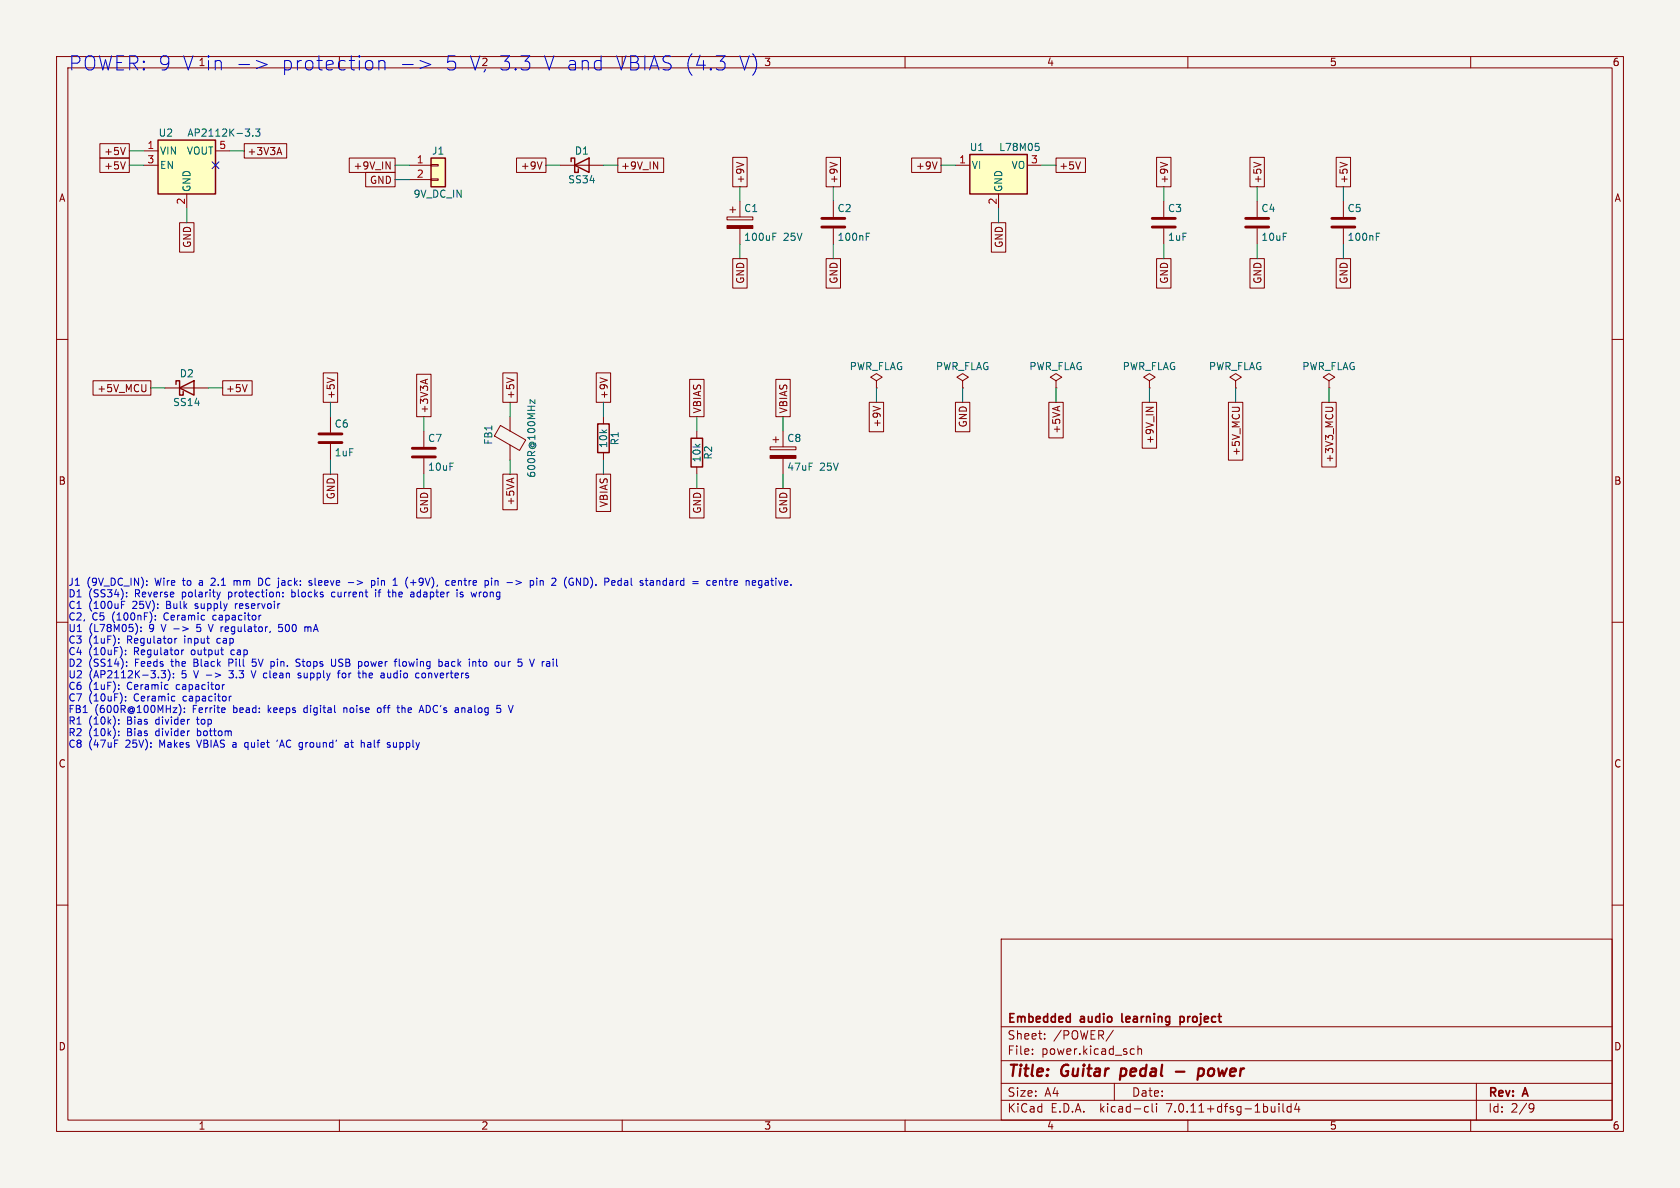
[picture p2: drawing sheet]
(kicad_sch
 (version 20230121)
 (generator eeschema)
 (paper "A4")
 (title_block
  (title "Guitar pedal - power")
  (company "Embedded audio learning project")
  (rev "A"))
 (lib_symbols
  (symbol "Connector_Generic:Conn_01x02"
   (pin_names
    (offset 1.016) hide) (in_bom yes) (on_board yes)
   (property "Reference" "J" (at 0 2.54 0) (effects (font (size 1.27 1.27))))
   (property "Value" "Conn_01x02" (at 0 -5.08 0) (effects (font (size 1.27 1.27))))
   (property "Footprint" "" (at 0 0 0) (effects (font (size 1.27 1.27)) hide))
   (property "Datasheet" "~" (at 0 0 0) (effects (font (size 1.27 1.27)) hide))
   (symbol "Conn_01x02_1_1"
    (rectangle (start -1.27 -2.413) (end 0 -2.667) (stroke (width 0.1524) (type default)) (fill (type none)))
    (rectangle (start -1.27 0.127) (end 0 -0.127) (stroke (width 0.1524) (type default)) (fill (type none)))
    (rectangle (start -1.27 1.27) (end 1.27 -3.81) (stroke (width 0.254) (type default)) (fill (type background)))
    (pin passive line (at -5.08 0 0) (length 3.81) (name "Pin_1" (effects (font (size 1.27 1.27)))) (number "1" (effects (font (size 1.27 1.27)))))
    (pin passive line (at -5.08 -2.54 0) (length 3.81) (name "Pin_2" (effects (font (size 1.27 1.27)))) (number "2" (effects (font (size 1.27 1.27)))))))
  (symbol "Device:D_Schottky"
   (pin_numbers hide)
   (pin_names
    (offset 1.016) hide) (in_bom yes) (on_board yes)
   (property "Reference" "D" (at 0 2.54 0) (effects (font (size 1.27 1.27))))
   (property "Value" "D_Schottky" (at 0 -2.54 0) (effects (font (size 1.27 1.27))))
   (property "Footprint" "" (at 0 0 0) (effects (font (size 1.27 1.27)) hide))
   (property "Datasheet" "~" (at 0 0 0) (effects (font (size 1.27 1.27)) hide))
   (symbol "D_Schottky_0_1"
    (polyline (pts (xy 1.27 0) (xy -1.27 0)) (stroke (width 0) (type default)) (fill (type none)))
    (polyline (pts (xy 1.27 1.27) (xy 1.27 -1.27) (xy -1.27 0) (xy 1.27 1.27)) (stroke (width 0.254) (type default)) (fill (type none)))
    (polyline (pts (xy -1.905 0.635) (xy -1.905 1.27) (xy -1.27 1.27) (xy -1.27 -1.27) (xy -0.635 -1.27) (xy -0.635 -0.635)) (stroke (width 0.254) (type default)) (fill (type none))))
   (symbol "D_Schottky_1_1"
    (pin passive line (at -3.81 0 0) (length 2.54) (name "K" (effects (font (size 1.27 1.27)))) (number "1" (effects (font (size 1.27 1.27)))))
    (pin passive line (at 3.81 0 180) (length 2.54) (name "A" (effects (font (size 1.27 1.27)))) (number "2" (effects (font (size 1.27 1.27)))))))
  (symbol "Device:C_Polarized"
   (pin_numbers hide)
   (pin_names
    (offset 0.254)) (in_bom yes) (on_board yes)
   (property "Reference" "C" (at 0.635 2.54 0) (effects (font (size 1.27 1.27)) (justify left)))
   (property "Value" "C_Polarized" (at 0.635 -2.54 0) (effects (font (size 1.27 1.27)) (justify left)))
   (property "Footprint" "" (at 0.9652 -3.81 0) (effects (font (size 1.27 1.27)) hide))
   (property "Datasheet" "~" (at 0 0 0) (effects (font (size 1.27 1.27)) hide))
   (symbol "C_Polarized_0_1"
    (rectangle (start -2.286 0.508) (end 2.286 1.016) (stroke (width 0) (type default)) (fill (type none)))
    (polyline (pts (xy -1.778 2.286) (xy -0.762 2.286)) (stroke (width 0) (type default)) (fill (type none)))
    (polyline (pts (xy -1.27 2.794) (xy -1.27 1.778)) (stroke (width 0) (type default)) (fill (type none)))
    (rectangle (start 2.286 -0.508) (end -2.286 -1.016) (stroke (width 0) (type default)) (fill (type outline))))
   (symbol "C_Polarized_1_1"
    (pin passive line (at 0 3.81 270) (length 2.794) (name "~" (effects (font (size 1.27 1.27)))) (number "1" (effects (font (size 1.27 1.27)))))
    (pin passive line (at 0 -3.81 90) (length 2.794) (name "~" (effects (font (size 1.27 1.27)))) (number "2" (effects (font (size 1.27 1.27)))))))
  (symbol "Device:C"
   (pin_numbers hide)
   (pin_names
    (offset 0.254)) (in_bom yes) (on_board yes)
   (property "Reference" "C" (at 0.635 2.54 0) (effects (font (size 1.27 1.27)) (justify left)))
   (property "Value" "C" (at 0.635 -2.54 0) (effects (font (size 1.27 1.27)) (justify left)))
   (property "Footprint" "" (at 0.9652 -3.81 0) (effects (font (size 1.27 1.27)) hide))
   (property "Datasheet" "~" (at 0 0 0) (effects (font (size 1.27 1.27)) hide))
   (symbol "C_0_1"
    (polyline (pts (xy -2.032 -0.762) (xy 2.032 -0.762)) (stroke (width 0.508) (type default)) (fill (type none)))
    (polyline (pts (xy -2.032 0.762) (xy 2.032 0.762)) (stroke (width 0.508) (type default)) (fill (type none))))
   (symbol "C_1_1"
    (pin passive line (at 0 3.81 270) (length 2.794) (name "~" (effects (font (size 1.27 1.27)))) (number "1" (effects (font (size 1.27 1.27)))))
    (pin passive line (at 0 -3.81 90) (length 2.794) (name "~" (effects (font (size 1.27 1.27)))) (number "2" (effects (font (size 1.27 1.27)))))))
  (symbol "Regulator_Linear:LM78M05_TO252"
   (pin_names
    (offset 0.254)) (in_bom yes) (on_board yes)
   (property "Reference" "U" (at -3.81 3.175 0) (effects (font (size 1.27 1.27))))
   (property "Value" "LM78M05_TO252" (at 0 3.175 0) (effects (font (size 1.27 1.27)) (justify left)))
   (property "Footprint" "Package_TO_SOT_SMD:TO-252-2" (at 0 5.715 0) (effects (font (size 1.27 1.27) italic) hide))
   (property "Datasheet" "https://www.onsemi.com/pub/Collateral/MC78M00-D.PDF" (at 0 -1.27 0) (effects (font (size 1.27 1.27)) hide))
   (symbol "LM78M05_TO252_0_1"
    (rectangle (start -5.08 1.905) (end 5.08 -5.08) (stroke (width 0.254) (type default)) (fill (type background))))
   (symbol "LM78M05_TO252_1_1"
    (pin power_in line (at -7.62 0 0) (length 2.54) (name "VI" (effects (font (size 1.27 1.27)))) (number "1" (effects (font (size 1.27 1.27)))))
    (pin power_in line (at 0 -7.62 90) (length 2.54) (name "GND" (effects (font (size 1.27 1.27)))) (number "2" (effects (font (size 1.27 1.27)))))
    (pin power_out line (at 7.62 0 180) (length 2.54) (name "VO" (effects (font (size 1.27 1.27)))) (number "3" (effects (font (size 1.27 1.27)))))))
  (symbol "Regulator_Linear:AP2112K-3.3"
   (pin_names
    (offset 0.254)) (in_bom yes) (on_board yes)
   (property "Reference" "U" (at -5.08 5.715 0) (effects (font (size 1.27 1.27)) (justify left)))
   (property "Value" "AP2112K-3.3" (at 0 5.715 0) (effects (font (size 1.27 1.27)) (justify left)))
   (property "Footprint" "Package_TO_SOT_SMD:SOT-23-5" (at 0 8.255 0) (effects (font (size 1.27 1.27)) hide))
   (property "Datasheet" "https://www.diodes.com/assets/Datasheets/AP2112.pdf" (at 0 2.54 0) (effects (font (size 1.27 1.27)) hide))
   (symbol "AP2112K-3.3_0_1"
    (rectangle (start -5.08 4.445) (end 5.08 -5.08) (stroke (width 0.254) (type default)) (fill (type background))))
   (symbol "AP2112K-3.3_1_1"
    (pin power_in line (at -7.62 2.54 0) (length 2.54) (name "VIN" (effects (font (size 1.27 1.27)))) (number "1" (effects (font (size 1.27 1.27)))))
    (pin power_in line (at 0 -7.62 90) (length 2.54) (name "GND" (effects (font (size 1.27 1.27)))) (number "2" (effects (font (size 1.27 1.27)))))
    (pin input line (at -7.62 0 0) (length 2.54) (name "EN" (effects (font (size 1.27 1.27)))) (number "3" (effects (font (size 1.27 1.27)))))
    (pin no_connect line (at 5.08 0 180) (length 2.54) hide (name "NC" (effects (font (size 1.27 1.27)))) (number "4" (effects (font (size 1.27 1.27)))))
    (pin power_out line (at 7.62 2.54 180) (length 2.54) (name "VOUT" (effects (font (size 1.27 1.27)))) (number "5" (effects (font (size 1.27 1.27)))))))
  (symbol "Device:FerriteBead"
   (pin_numbers hide)
   (pin_names
    (offset 0)) (in_bom yes) (on_board yes)
   (property "Reference" "FB" (at -3.81 0.635 90) (effects (font (size 1.27 1.27))))
   (property "Value" "FerriteBead" (at 3.81 0 90) (effects (font (size 1.27 1.27))))
   (property "Footprint" "" (at -1.778 0 90) (effects (font (size 1.27 1.27)) hide))
   (property "Datasheet" "~" (at 0 0 0) (effects (font (size 1.27 1.27)) hide))
   (symbol "FerriteBead_0_1"
    (polyline (pts (xy 0 -1.27) (xy 0 -1.2192)) (stroke (width 0) (type default)) (fill (type none)))
    (polyline (pts (xy 0 1.27) (xy 0 1.2954)) (stroke (width 0) (type default)) (fill (type none)))
    (polyline (pts (xy -2.7686 0.4064) (xy -1.7018 2.2606) (xy 2.7686 -0.3048) (xy 1.6764 -2.159) (xy -2.7686 0.4064)) (stroke (width 0) (type default)) (fill (type none))))
   (symbol "FerriteBead_1_1"
    (pin passive line (at 0 3.81 270) (length 2.54) (name "~" (effects (font (size 1.27 1.27)))) (number "1" (effects (font (size 1.27 1.27)))))
    (pin passive line (at 0 -3.81 90) (length 2.54) (name "~" (effects (font (size 1.27 1.27)))) (number "2" (effects (font (size 1.27 1.27)))))))
  (symbol "Device:R"
   (pin_numbers hide)
   (pin_names
    (offset 0)) (in_bom yes) (on_board yes)
   (property "Reference" "R" (at 2.032 0 90) (effects (font (size 1.27 1.27))))
   (property "Value" "R" (at 0 0 90) (effects (font (size 1.27 1.27))))
   (property "Footprint" "" (at -1.778 0 90) (effects (font (size 1.27 1.27)) hide))
   (property "Datasheet" "~" (at 0 0 0) (effects (font (size 1.27 1.27)) hide))
   (symbol "R_0_1"
    (rectangle (start -1.016 -2.54) (end 1.016 2.54) (stroke (width 0.254) (type default)) (fill (type none))))
   (symbol "R_1_1"
    (pin passive line (at 0 3.81 270) (length 1.27) (name "~" (effects (font (size 1.27 1.27)))) (number "1" (effects (font (size 1.27 1.27)))))
    (pin passive line (at 0 -3.81 90) (length 1.27) (name "~" (effects (font (size 1.27 1.27)))) (number "2" (effects (font (size 1.27 1.27)))))))
  (symbol "power:PWR_FLAG"
   (power)
   (pin_numbers hide)
   (pin_names
    (offset 0) hide) (in_bom yes) (on_board yes)
   (property "Reference" "#FLG" (at 0 1.905 0) (effects (font (size 1.27 1.27)) hide))
   (property "Value" "PWR_FLAG" (at 0 3.81 0) (effects (font (size 1.27 1.27))))
   (property "Footprint" "" (at 0 0 0) (effects (font (size 1.27 1.27)) hide))
   (property "Datasheet" "~" (at 0 0 0) (effects (font (size 1.27 1.27)) hide))
   (symbol "PWR_FLAG_0_0"
    (pin power_out line (at 0 0 90) (length 0) (name "pwr" (effects (font (size 1.27 1.27)))) (number "1" (effects (font (size 1.27 1.27))))))
   (symbol "PWR_FLAG_0_1"
    (polyline (pts (xy 0 0) (xy 0 1.27) (xy -1.016 1.905) (xy 0 2.54) (xy 1.016 1.905) (xy 0 1.27)) (stroke (width 0) (type default)) (fill (type none))))))
 (text "POWER: 9 V in -> protection -> 5 V, 3.3 V and VBIAS (4.3 V)" (at 12 10 0) (effects (font (size 2.5 2.5)) (justify left top)))
 (symbol
  (lib_id "Regulator_Linear:AP2112K-3.3") (at 33.02 29.21 0) (unit 1) (in_bom yes) (on_board yes) (dnp no)
  (property "Reference" "U2" (at 27.94 23.495 0) (effects (font (size 1.27 1.27)) (justify left)))
  (property "Value" "AP2112K-3.3" (at 33.02 23.495 0) (effects (font (size 1.27 1.27)) (justify left)))
  (property "Footprint" "Package_TO_SOT_SMD:SOT-23-5" (at 33.02 29.21 0) (effects (font (size 1.27 1.27)) hide))
  (property "Datasheet" "https://www.diodes.com/assets/Datasheets/AP2112.pdf" (at 33.02 29.21 0) (effects (font (size 1.27 1.27)) hide))
  (property "MPN" "AP2112K-3.3TRG1" (at 33.02 29.21 0) (effects (font (size 1.27 1.27)) hide))
  (property "Description" "5 V -> 3.3 V clean supply for the audio converters" (at 33.02 29.21 0) (effects (font (size 1.27 1.27)) hide))
  (property "Assembly" "FACTORY" (at 33.02 29.21 0) (effects (font (size 1.27 1.27)) hide)) (pin "1") (pin "2") (pin "3") (pin "4") (pin "5"))
 (wire (pts (xy 25.4 26.67) (xy 22.86 26.67)) (stroke (width 0) (type default)))
 (global_label "+5V"
  (shape passive) (at 22.86 26.67 180) (fields_autoplaced) (effects (font (size 1.27 1.27)) (justify right))
  (property "Intersheetrefs" "${INTERSHEET_REFS}" (at 22.86 26.67 0) (effects (font (size 1 1)) hide)))
 (wire (pts (xy 33.02 36.83) (xy 33.02 39.37)) (stroke (width 0) (type default)))
 (global_label "GND"
  (shape passive) (at 33.02 39.37 270) (fields_autoplaced) (effects (font (size 1.27 1.27)) (justify right))
  (property "Intersheetrefs" "${INTERSHEET_REFS}" (at 33.02 39.37 0) (effects (font (size 1 1)) hide)))
 (wire (pts (xy 25.4 29.21) (xy 22.86 29.21)) (stroke (width 0) (type default)))
 (global_label "+5V"
  (shape passive) (at 22.86 29.21 180) (fields_autoplaced) (effects (font (size 1.27 1.27)) (justify right))
  (property "Intersheetrefs" "${INTERSHEET_REFS}" (at 22.86 29.21 0) (effects (font (size 1 1)) hide)))
 (no_connect (at 38.1 29.21))
 (wire (pts (xy 40.64 26.67) (xy 43.18 26.67)) (stroke (width 0) (type default)))
 (global_label "+3V3A"
  (shape passive) (at 43.18 26.67 0) (fields_autoplaced) (effects (font (size 1.27 1.27)) (justify left))
  (property "Intersheetrefs" "${INTERSHEET_REFS}" (at 43.18 26.67 0) (effects (font (size 1 1)) hide)))
 (symbol
  (lib_id "Connector_Generic:Conn_01x02") (at 77.47 29.21 0) (unit 1) (in_bom yes) (on_board yes) (dnp no)
  (property "Reference" "J1" (at 77.47 26.67 0) (effects (font (size 1.27 1.27))))
  (property "Value" "9V_DC_IN" (at 77.47 34.29 0) (effects (font (size 1.27 1.27))))
  (property "Footprint" "Connector_PinHeader_2.54mm:PinHeader_1x02_P2.54mm_Vertical" (at 77.47 29.21 0) (effects (font (size 1.27 1.27)) hide))
  (property "Datasheet" "~" (at 77.47 29.21 0) (effects (font (size 1.27 1.27)) hide))
  (property "MPN" "2.54mm header 1x2" (at 77.47 29.21 0) (effects (font (size 1.27 1.27)) hide))
  (property "Description" "Wire to a 2.1 mm DC jack: sleeve -> pin 1 (+9V), centre pin -> pin 2 (GND). Pedal standard = centre negative." (at 77.47 29.21 0) (effects (font (size 1.27 1.27)) hide))
  (property "Assembly" "HAND" (at 77.47 29.21 0) (effects (font (size 1.27 1.27)) hide)) (pin "1") (pin "2"))
 (wire (pts (xy 72.39 29.21) (xy 69.85 29.21)) (stroke (width 0) (type default)))
 (global_label "+9V_IN"
  (shape passive) (at 69.85 29.21 180) (fields_autoplaced) (effects (font (size 1.27 1.27)) (justify right))
  (property "Intersheetrefs" "${INTERSHEET_REFS}" (at 69.85 29.21 0) (effects (font (size 1 1)) hide)))
 (wire (pts (xy 72.39 31.75) (xy 69.85 31.75)) (stroke (width 0) (type default)))
 (global_label "GND"
  (shape passive) (at 69.85 31.75 180) (fields_autoplaced) (effects (font (size 1.27 1.27)) (justify right))
  (property "Intersheetrefs" "${INTERSHEET_REFS}" (at 69.85 31.75 0) (effects (font (size 1 1)) hide)))
 (symbol
  (lib_id "Device:D_Schottky") (at 102.87 29.21 0) (unit 1) (in_bom yes) (on_board yes) (dnp no)
  (property "Reference" "D1" (at 102.87 26.67 0) (effects (font (size 1.27 1.27))))
  (property "Value" "SS34" (at 102.87 31.75 0) (effects (font (size 1.27 1.27))))
  (property "Footprint" "Diode_SMD:D_SMA" (at 102.87 29.21 0) (effects (font (size 1.27 1.27)) hide))
  (property "Datasheet" "~" (at 102.87 29.21 0) (effects (font (size 1.27 1.27)) hide))
  (property "MPN" "SS34" (at 102.87 29.21 0) (effects (font (size 1.27 1.27)) hide))
  (property "Description" "Reverse polarity protection: blocks current if the adapter is wrong" (at 102.87 29.21 0) (effects (font (size 1.27 1.27)) hide))
  (property "Assembly" "FACTORY" (at 102.87 29.21 0) (effects (font (size 1.27 1.27)) hide)) (pin "1") (pin "2"))
 (wire (pts (xy 99.06 29.21) (xy 96.52 29.21)) (stroke (width 0) (type default)))
 (global_label "+9V"
  (shape passive) (at 96.52 29.21 180) (fields_autoplaced) (effects (font (size 1.27 1.27)) (justify right))
  (property "Intersheetrefs" "${INTERSHEET_REFS}" (at 96.52 29.21 0) (effects (font (size 1 1)) hide)))
 (wire (pts (xy 106.68 29.21) (xy 109.22 29.21)) (stroke (width 0) (type default)))
 (global_label "+9V_IN"
  (shape passive) (at 109.22 29.21 0) (fields_autoplaced) (effects (font (size 1.27 1.27)) (justify left))
  (property "Intersheetrefs" "${INTERSHEET_REFS}" (at 109.22 29.21 0) (effects (font (size 1 1)) hide)))
 (symbol
  (lib_id "Device:C_Polarized") (at 130.81 39.37 0) (unit 1) (in_bom yes) (on_board yes) (dnp no)
  (property "Reference" "C1" (at 131.445 36.83 0) (effects (font (size 1.27 1.27)) (justify left)))
  (property "Value" "100uF 25V" (at 131.445 41.91 0) (effects (font (size 1.27 1.27)) (justify left)))
  (property "Footprint" "Capacitor_SMD:CP_Elec_6.3x7.7" (at 130.81 39.37 0) (effects (font (size 1.27 1.27)) hide))
  (property "Datasheet" "~" (at 130.81 39.37 0) (effects (font (size 1.27 1.27)) hide))
  (property "MPN" "100uF 25V SMD electrolytic 6.3x7.7" (at 130.81 39.37 0) (effects (font (size 1.27 1.27)) hide))
  (property "Description" "Bulk supply reservoir" (at 130.81 39.37 0) (effects (font (size 1.27 1.27)) hide))
  (property "Assembly" "FACTORY" (at 130.81 39.37 0) (effects (font (size 1.27 1.27)) hide)) (pin "1") (pin "2"))
 (wire (pts (xy 130.81 35.56) (xy 130.81 33.02)) (stroke (width 0) (type default)))
 (global_label "+9V"
  (shape passive) (at 130.81 33.02 90) (fields_autoplaced) (effects (font (size 1.27 1.27)) (justify left))
  (property "Intersheetrefs" "${INTERSHEET_REFS}" (at 130.81 33.02 0) (effects (font (size 1 1)) hide)))
 (wire (pts (xy 130.81 43.18) (xy 130.81 45.72)) (stroke (width 0) (type default)))
 (global_label "GND"
  (shape passive) (at 130.81 45.72 270) (fields_autoplaced) (effects (font (size 1.27 1.27)) (justify right))
  (property "Intersheetrefs" "${INTERSHEET_REFS}" (at 130.81 45.72 0) (effects (font (size 1 1)) hide)))
 (symbol
  (lib_id "Device:C") (at 147.32 39.37 0) (unit 1) (in_bom yes) (on_board yes) (dnp no)
  (property "Reference" "C2" (at 147.955 36.83 0) (effects (font (size 1.27 1.27)) (justify left)))
  (property "Value" "100nF" (at 147.955 41.91 0) (effects (font (size 1.27 1.27)) (justify left)))
  (property "Footprint" "Capacitor_SMD:C_0805_2012Metric" (at 147.32 39.37 0) (effects (font (size 1.27 1.27)) hide))
  (property "Datasheet" "~" (at 147.32 39.37 0) (effects (font (size 1.27 1.27)) hide))
  (property "MPN" "0805 100nF X7R" (at 147.32 39.37 0) (effects (font (size 1.27 1.27)) hide))
  (property "Description" "Ceramic capacitor" (at 147.32 39.37 0) (effects (font (size 1.27 1.27)) hide))
  (property "Assembly" "FACTORY" (at 147.32 39.37 0) (effects (font (size 1.27 1.27)) hide)) (pin "1") (pin "2"))
 (wire (pts (xy 147.32 35.56) (xy 147.32 33.02)) (stroke (width 0) (type default)))
 (global_label "+9V"
  (shape passive) (at 147.32 33.02 90) (fields_autoplaced) (effects (font (size 1.27 1.27)) (justify left))
  (property "Intersheetrefs" "${INTERSHEET_REFS}" (at 147.32 33.02 0) (effects (font (size 1 1)) hide)))
 (wire (pts (xy 147.32 43.18) (xy 147.32 45.72)) (stroke (width 0) (type default)))
 (global_label "GND"
  (shape passive) (at 147.32 45.72 270) (fields_autoplaced) (effects (font (size 1.27 1.27)) (justify right))
  (property "Intersheetrefs" "${INTERSHEET_REFS}" (at 147.32 45.72 0) (effects (font (size 1 1)) hide)))
 (symbol
  (lib_id "Regulator_Linear:LM78M05_TO252") (at 176.53 29.21 0) (unit 1) (in_bom yes) (on_board yes) (dnp no)
  (property "Reference" "U1" (at 172.72 26.035 0) (effects (font (size 1.27 1.27))))
  (property "Value" "L78M05" (at 176.53 26.035 0) (effects (font (size 1.27 1.27)) (justify left)))
  (property "Footprint" "Package_TO_SOT_SMD:TO-252-2" (at 176.53 29.21 0) (effects (font (size 1.27 1.27)) hide))
  (property "Datasheet" "https://www.onsemi.com/pub/Collateral/MC78M00-D.PDF" (at 176.53 29.21 0) (effects (font (size 1.27 1.27)) hide))
  (property "MPN" "L78M05CDT-TR" (at 176.53 29.21 0) (effects (font (size 1.27 1.27)) hide))
  (property "Description" "9 V -> 5 V regulator, 500 mA" (at 176.53 29.21 0) (effects (font (size 1.27 1.27)) hide))
  (property "Assembly" "FACTORY" (at 176.53 29.21 0) (effects (font (size 1.27 1.27)) hide)) (pin "1") (pin "2") (pin "3"))
 (wire (pts (xy 168.91 29.21) (xy 166.37 29.21)) (stroke (width 0) (type default)))
 (global_label "+9V"
  (shape passive) (at 166.37 29.21 180) (fields_autoplaced) (effects (font (size 1.27 1.27)) (justify right))
  (property "Intersheetrefs" "${INTERSHEET_REFS}" (at 166.37 29.21 0) (effects (font (size 1 1)) hide)))
 (wire (pts (xy 176.53 36.83) (xy 176.53 39.37)) (stroke (width 0) (type default)))
 (global_label "GND"
  (shape passive) (at 176.53 39.37 270) (fields_autoplaced) (effects (font (size 1.27 1.27)) (justify right))
  (property "Intersheetrefs" "${INTERSHEET_REFS}" (at 176.53 39.37 0) (effects (font (size 1 1)) hide)))
 (wire (pts (xy 184.15 29.21) (xy 186.69 29.21)) (stroke (width 0) (type default)))
 (global_label "+5V"
  (shape passive) (at 186.69 29.21 0) (fields_autoplaced) (effects (font (size 1.27 1.27)) (justify left))
  (property "Intersheetrefs" "${INTERSHEET_REFS}" (at 186.69 29.21 0) (effects (font (size 1 1)) hide)))
 (symbol
  (lib_id "Device:C") (at 205.74 39.37 0) (unit 1) (in_bom yes) (on_board yes) (dnp no)
  (property "Reference" "C3" (at 206.375 36.83 0) (effects (font (size 1.27 1.27)) (justify left)))
  (property "Value" "1uF" (at 206.375 41.91 0) (effects (font (size 1.27 1.27)) (justify left)))
  (property "Footprint" "Capacitor_SMD:C_0805_2012Metric" (at 205.74 39.37 0) (effects (font (size 1.27 1.27)) hide))
  (property "Datasheet" "~" (at 205.74 39.37 0) (effects (font (size 1.27 1.27)) hide))
  (property "MPN" "0805 1uF X7R" (at 205.74 39.37 0) (effects (font (size 1.27 1.27)) hide))
  (property "Description" "Regulator input cap" (at 205.74 39.37 0) (effects (font (size 1.27 1.27)) hide))
  (property "Assembly" "FACTORY" (at 205.74 39.37 0) (effects (font (size 1.27 1.27)) hide)) (pin "1") (pin "2"))
 (wire (pts (xy 205.74 35.56) (xy 205.74 33.02)) (stroke (width 0) (type default)))
 (global_label "+9V"
  (shape passive) (at 205.74 33.02 90) (fields_autoplaced) (effects (font (size 1.27 1.27)) (justify left))
  (property "Intersheetrefs" "${INTERSHEET_REFS}" (at 205.74 33.02 0) (effects (font (size 1 1)) hide)))
 (wire (pts (xy 205.74 43.18) (xy 205.74 45.72)) (stroke (width 0) (type default)))
 (global_label "GND"
  (shape passive) (at 205.74 45.72 270) (fields_autoplaced) (effects (font (size 1.27 1.27)) (justify right))
  (property "Intersheetrefs" "${INTERSHEET_REFS}" (at 205.74 45.72 0) (effects (font (size 1 1)) hide)))
 (symbol
  (lib_id "Device:C") (at 222.25 39.37 0) (unit 1) (in_bom yes) (on_board yes) (dnp no)
  (property "Reference" "C4" (at 222.885 36.83 0) (effects (font (size 1.27 1.27)) (justify left)))
  (property "Value" "10uF" (at 222.885 41.91 0) (effects (font (size 1.27 1.27)) (justify left)))
  (property "Footprint" "Capacitor_SMD:C_0805_2012Metric" (at 222.25 39.37 0) (effects (font (size 1.27 1.27)) hide))
  (property "Datasheet" "~" (at 222.25 39.37 0) (effects (font (size 1.27 1.27)) hide))
  (property "MPN" "0805 10uF X7R" (at 222.25 39.37 0) (effects (font (size 1.27 1.27)) hide))
  (property "Description" "Regulator output cap" (at 222.25 39.37 0) (effects (font (size 1.27 1.27)) hide))
  (property "Assembly" "FACTORY" (at 222.25 39.37 0) (effects (font (size 1.27 1.27)) hide)) (pin "1") (pin "2"))
 (wire (pts (xy 222.25 35.56) (xy 222.25 33.02)) (stroke (width 0) (type default)))
 (global_label "+5V"
  (shape passive) (at 222.25 33.02 90) (fields_autoplaced) (effects (font (size 1.27 1.27)) (justify left))
  (property "Intersheetrefs" "${INTERSHEET_REFS}" (at 222.25 33.02 0) (effects (font (size 1 1)) hide)))
 (wire (pts (xy 222.25 43.18) (xy 222.25 45.72)) (stroke (width 0) (type default)))
 (global_label "GND"
  (shape passive) (at 222.25 45.72 270) (fields_autoplaced) (effects (font (size 1.27 1.27)) (justify right))
  (property "Intersheetrefs" "${INTERSHEET_REFS}" (at 222.25 45.72 0) (effects (font (size 1 1)) hide)))
 (symbol
  (lib_id "Device:C") (at 237.49 39.37 0) (unit 1) (in_bom yes) (on_board yes) (dnp no)
  (property "Reference" "C5" (at 238.125 36.83 0) (effects (font (size 1.27 1.27)) (justify left)))
  (property "Value" "100nF" (at 238.125 41.91 0) (effects (font (size 1.27 1.27)) (justify left)))
  (property "Footprint" "Capacitor_SMD:C_0805_2012Metric" (at 237.49 39.37 0) (effects (font (size 1.27 1.27)) hide))
  (property "Datasheet" "~" (at 237.49 39.37 0) (effects (font (size 1.27 1.27)) hide))
  (property "MPN" "0805 100nF X7R" (at 237.49 39.37 0) (effects (font (size 1.27 1.27)) hide))
  (property "Description" "Ceramic capacitor" (at 237.49 39.37 0) (effects (font (size 1.27 1.27)) hide))
  (property "Assembly" "FACTORY" (at 237.49 39.37 0) (effects (font (size 1.27 1.27)) hide)) (pin "1") (pin "2"))
 (wire (pts (xy 237.49 35.56) (xy 237.49 33.02)) (stroke (width 0) (type default)))
 (global_label "+5V"
  (shape passive) (at 237.49 33.02 90) (fields_autoplaced) (effects (font (size 1.27 1.27)) (justify left))
  (property "Intersheetrefs" "${INTERSHEET_REFS}" (at 237.49 33.02 0) (effects (font (size 1 1)) hide)))
 (wire (pts (xy 237.49 43.18) (xy 237.49 45.72)) (stroke (width 0) (type default)))
 (global_label "GND"
  (shape passive) (at 237.49 45.72 270) (fields_autoplaced) (effects (font (size 1.27 1.27)) (justify right))
  (property "Intersheetrefs" "${INTERSHEET_REFS}" (at 237.49 45.72 0) (effects (font (size 1 1)) hide)))
 (symbol
  (lib_id "Device:D_Schottky") (at 33.02 68.58 0) (unit 1) (in_bom yes) (on_board yes) (dnp no)
  (property "Reference" "D2" (at 33.02 66.04 0) (effects (font (size 1.27 1.27))))
  (property "Value" "SS14" (at 33.02 71.12 0) (effects (font (size 1.27 1.27))))
  (property "Footprint" "Diode_SMD:D_SMA" (at 33.02 68.58 0) (effects (font (size 1.27 1.27)) hide))
  (property "Datasheet" "~" (at 33.02 68.58 0) (effects (font (size 1.27 1.27)) hide))
  (property "MPN" "SS14" (at 33.02 68.58 0) (effects (font (size 1.27 1.27)) hide))
  (property "Description" "Feeds the Black Pill 5V pin. Stops USB power flowing back into our 5 V rail" (at 33.02 68.58 0) (effects (font (size 1.27 1.27)) hide))
  (property "Assembly" "FACTORY" (at 33.02 68.58 0) (effects (font (size 1.27 1.27)) hide)) (pin "1") (pin "2"))
 (wire (pts (xy 29.21 68.58) (xy 26.67 68.58)) (stroke (width 0) (type default)))
 (global_label "+5V_MCU"
  (shape passive) (at 26.67 68.58 180) (fields_autoplaced) (effects (font (size 1.27 1.27)) (justify right))
  (property "Intersheetrefs" "${INTERSHEET_REFS}" (at 26.67 68.58 0) (effects (font (size 1 1)) hide)))
 (wire (pts (xy 36.83 68.58) (xy 39.37 68.58)) (stroke (width 0) (type default)))
 (global_label "+5V"
  (shape passive) (at 39.37 68.58 0) (fields_autoplaced) (effects (font (size 1.27 1.27)) (justify left))
  (property "Intersheetrefs" "${INTERSHEET_REFS}" (at 39.37 68.58 0) (effects (font (size 1 1)) hide)))
 (symbol
  (lib_id "Device:C") (at 58.42 77.47 0) (unit 1) (in_bom yes) (on_board yes) (dnp no)
  (property "Reference" "C6" (at 59.055 74.93 0) (effects (font (size 1.27 1.27)) (justify left)))
  (property "Value" "1uF" (at 59.055 80.01 0) (effects (font (size 1.27 1.27)) (justify left)))
  (property "Footprint" "Capacitor_SMD:C_0805_2012Metric" (at 58.42 77.47 0) (effects (font (size 1.27 1.27)) hide))
  (property "Datasheet" "~" (at 58.42 77.47 0) (effects (font (size 1.27 1.27)) hide))
  (property "MPN" "0805 1uF X7R" (at 58.42 77.47 0) (effects (font (size 1.27 1.27)) hide))
  (property "Description" "Ceramic capacitor" (at 58.42 77.47 0) (effects (font (size 1.27 1.27)) hide))
  (property "Assembly" "FACTORY" (at 58.42 77.47 0) (effects (font (size 1.27 1.27)) hide)) (pin "1") (pin "2"))
 (wire (pts (xy 58.42 73.66) (xy 58.42 71.12)) (stroke (width 0) (type default)))
 (global_label "+5V"
  (shape passive) (at 58.42 71.12 90) (fields_autoplaced) (effects (font (size 1.27 1.27)) (justify left))
  (property "Intersheetrefs" "${INTERSHEET_REFS}" (at 58.42 71.12 0) (effects (font (size 1 1)) hide)))
 (wire (pts (xy 58.42 81.28) (xy 58.42 83.82)) (stroke (width 0) (type default)))
 (global_label "GND"
  (shape passive) (at 58.42 83.82 270) (fields_autoplaced) (effects (font (size 1.27 1.27)) (justify right))
  (property "Intersheetrefs" "${INTERSHEET_REFS}" (at 58.42 83.82 0) (effects (font (size 1 1)) hide)))
 (symbol
  (lib_id "Device:C") (at 74.93 80.01 0) (unit 1) (in_bom yes) (on_board yes) (dnp no)
  (property "Reference" "C7" (at 75.565 77.47 0) (effects (font (size 1.27 1.27)) (justify left)))
  (property "Value" "10uF" (at 75.565 82.55 0) (effects (font (size 1.27 1.27)) (justify left)))
  (property "Footprint" "Capacitor_SMD:C_0805_2012Metric" (at 74.93 80.01 0) (effects (font (size 1.27 1.27)) hide))
  (property "Datasheet" "~" (at 74.93 80.01 0) (effects (font (size 1.27 1.27)) hide))
  (property "MPN" "0805 10uF X7R" (at 74.93 80.01 0) (effects (font (size 1.27 1.27)) hide))
  (property "Description" "Ceramic capacitor" (at 74.93 80.01 0) (effects (font (size 1.27 1.27)) hide))
  (property "Assembly" "FACTORY" (at 74.93 80.01 0) (effects (font (size 1.27 1.27)) hide)) (pin "1") (pin "2"))
 (wire (pts (xy 74.93 76.2) (xy 74.93 73.66)) (stroke (width 0) (type default)))
 (global_label "+3V3A"
  (shape passive) (at 74.93 73.66 90) (fields_autoplaced) (effects (font (size 1.27 1.27)) (justify left))
  (property "Intersheetrefs" "${INTERSHEET_REFS}" (at 74.93 73.66 0) (effects (font (size 1 1)) hide)))
 (wire (pts (xy 74.93 83.82) (xy 74.93 86.36)) (stroke (width 0) (type default)))
 (global_label "GND"
  (shape passive) (at 74.93 86.36 270) (fields_autoplaced) (effects (font (size 1.27 1.27)) (justify right))
  (property "Intersheetrefs" "${INTERSHEET_REFS}" (at 74.93 86.36 0) (effects (font (size 1 1)) hide)))
 (symbol
  (lib_id "Device:FerriteBead") (at 90.17 77.47 0) (unit 1) (in_bom yes) (on_board yes) (dnp no)
  (property "Reference" "FB1" (at 86.36 76.835 90) (effects (font (size 1.27 1.27))))
  (property "Value" "600R@100MHz" (at 93.98 77.47 90) (effects (font (size 1.27 1.27))))
  (property "Footprint" "Inductor_SMD:L_0805_2012Metric" (at 90.17 77.47 0) (effects (font (size 1.27 1.27)) hide))
  (property "Datasheet" "~" (at 90.17 77.47 0) (effects (font (size 1.27 1.27)) hide))
  (property "MPN" "BLM21PG601SN1D" (at 90.17 77.47 0) (effects (font (size 1.27 1.27)) hide))
  (property "Description" "Ferrite bead: keeps digital noise off the ADC's analog 5 V" (at 90.17 77.47 0) (effects (font (size 1.27 1.27)) hide))
  (property "Assembly" "FACTORY" (at 90.17 77.47 0) (effects (font (size 1.27 1.27)) hide)) (pin "1") (pin "2"))
 (wire (pts (xy 90.17 73.66) (xy 90.17 71.12)) (stroke (width 0) (type default)))
 (global_label "+5V"
  (shape passive) (at 90.17 71.12 90) (fields_autoplaced) (effects (font (size 1.27 1.27)) (justify left))
  (property "Intersheetrefs" "${INTERSHEET_REFS}" (at 90.17 71.12 0) (effects (font (size 1 1)) hide)))
 (wire (pts (xy 90.17 81.28) (xy 90.17 83.82)) (stroke (width 0) (type default)))
 (global_label "+5VA"
  (shape passive) (at 90.17 83.82 270) (fields_autoplaced) (effects (font (size 1.27 1.27)) (justify right))
  (property "Intersheetrefs" "${INTERSHEET_REFS}" (at 90.17 83.82 0) (effects (font (size 1 1)) hide)))
 (symbol
  (lib_id "Device:R") (at 106.68 77.47 0) (unit 1) (in_bom yes) (on_board yes) (dnp no)
  (property "Reference" "R1" (at 108.712 77.47 90) (effects (font (size 1.27 1.27))))
  (property "Value" "10k" (at 106.68 77.47 90) (effects (font (size 1.27 1.27))))
  (property "Footprint" "Resistor_SMD:R_0805_2012Metric" (at 106.68 77.47 0) (effects (font (size 1.27 1.27)) hide))
  (property "Datasheet" "~" (at 106.68 77.47 0) (effects (font (size 1.27 1.27)) hide))
  (property "MPN" "0805 10k 1%" (at 106.68 77.47 0) (effects (font (size 1.27 1.27)) hide))
  (property "Description" "Bias divider top" (at 106.68 77.47 0) (effects (font (size 1.27 1.27)) hide))
  (property "Assembly" "FACTORY" (at 106.68 77.47 0) (effects (font (size 1.27 1.27)) hide)) (pin "1") (pin "2"))
 (wire (pts (xy 106.68 73.66) (xy 106.68 71.12)) (stroke (width 0) (type default)))
 (global_label "+9V"
  (shape passive) (at 106.68 71.12 90) (fields_autoplaced) (effects (font (size 1.27 1.27)) (justify left))
  (property "Intersheetrefs" "${INTERSHEET_REFS}" (at 106.68 71.12 0) (effects (font (size 1 1)) hide)))
 (wire (pts (xy 106.68 81.28) (xy 106.68 83.82)) (stroke (width 0) (type default)))
 (global_label "VBIAS"
  (shape passive) (at 106.68 83.82 270) (fields_autoplaced) (effects (font (size 1.27 1.27)) (justify right))
  (property "Intersheetrefs" "${INTERSHEET_REFS}" (at 106.68 83.82 0) (effects (font (size 1 1)) hide)))
 (symbol
  (lib_id "Device:R") (at 123.19 80.01 0) (unit 1) (in_bom yes) (on_board yes) (dnp no)
  (property "Reference" "R2" (at 125.222 80.01 90) (effects (font (size 1.27 1.27))))
  (property "Value" "10k" (at 123.19 80.01 90) (effects (font (size 1.27 1.27))))
  (property "Footprint" "Resistor_SMD:R_0805_2012Metric" (at 123.19 80.01 0) (effects (font (size 1.27 1.27)) hide))
  (property "Datasheet" "~" (at 123.19 80.01 0) (effects (font (size 1.27 1.27)) hide))
  (property "MPN" "0805 10k 1%" (at 123.19 80.01 0) (effects (font (size 1.27 1.27)) hide))
  (property "Description" "Bias divider bottom" (at 123.19 80.01 0) (effects (font (size 1.27 1.27)) hide))
  (property "Assembly" "FACTORY" (at 123.19 80.01 0) (effects (font (size 1.27 1.27)) hide)) (pin "1") (pin "2"))
 (wire (pts (xy 123.19 76.2) (xy 123.19 73.66)) (stroke (width 0) (type default)))
 (global_label "VBIAS"
  (shape passive) (at 123.19 73.66 90) (fields_autoplaced) (effects (font (size 1.27 1.27)) (justify left))
  (property "Intersheetrefs" "${INTERSHEET_REFS}" (at 123.19 73.66 0) (effects (font (size 1 1)) hide)))
 (wire (pts (xy 123.19 83.82) (xy 123.19 86.36)) (stroke (width 0) (type default)))
 (global_label "GND"
  (shape passive) (at 123.19 86.36 270) (fields_autoplaced) (effects (font (size 1.27 1.27)) (justify right))
  (property "Intersheetrefs" "${INTERSHEET_REFS}" (at 123.19 86.36 0) (effects (font (size 1 1)) hide)))
 (symbol
  (lib_id "Device:C_Polarized") (at 138.43 80.01 0) (unit 1) (in_bom yes) (on_board yes) (dnp no)
  (property "Reference" "C8" (at 139.065 77.47 0) (effects (font (size 1.27 1.27)) (justify left)))
  (property "Value" "47uF 25V" (at 139.065 82.55 0) (effects (font (size 1.27 1.27)) (justify left)))
  (property "Footprint" "Capacitor_SMD:CP_Elec_6.3x5.4" (at 138.43 80.01 0) (effects (font (size 1.27 1.27)) hide))
  (property "Datasheet" "~" (at 138.43 80.01 0) (effects (font (size 1.27 1.27)) hide))
  (property "MPN" "47uF 25V SMD electrolytic 6.3x5.4" (at 138.43 80.01 0) (effects (font (size 1.27 1.27)) hide))
  (property "Description" "Makes VBIAS a quiet 'AC ground' at half supply" (at 138.43 80.01 0) (effects (font (size 1.27 1.27)) hide))
  (property "Assembly" "FACTORY" (at 138.43 80.01 0) (effects (font (size 1.27 1.27)) hide)) (pin "1") (pin "2"))
 (wire (pts (xy 138.43 76.2) (xy 138.43 73.66)) (stroke (width 0) (type default)))
 (global_label "VBIAS"
  (shape passive) (at 138.43 73.66 90) (fields_autoplaced) (effects (font (size 1.27 1.27)) (justify left))
  (property "Intersheetrefs" "${INTERSHEET_REFS}" (at 138.43 73.66 0) (effects (font (size 1 1)) hide)))
 (wire (pts (xy 138.43 83.82) (xy 138.43 86.36)) (stroke (width 0) (type default)))
 (global_label "GND"
  (shape passive) (at 138.43 86.36 270) (fields_autoplaced) (effects (font (size 1.27 1.27)) (justify right))
  (property "Intersheetrefs" "${INTERSHEET_REFS}" (at 138.43 86.36 0) (effects (font (size 1 1)) hide)))
 (symbol
  (lib_id "power:PWR_FLAG") (at 154.94 68.58 0) (unit 1) (in_bom no) (on_board no) (dnp no)
  (property "Reference" "#FLG1" (at 154.94 66.675 0) (effects (font (size 1.27 1.27)) hide))
  (property "Value" "PWR_FLAG" (at 154.94 64.77 0) (effects (font (size 1.27 1.27))))
  (property "Footprint" "" (at 154.94 68.58 0) (effects (font (size 1.27 1.27)) hide))
  (property "Datasheet" "~" (at 154.94 68.58 0) (effects (font (size 1.27 1.27)) hide)) (pin "1"))
 (wire (pts (xy 154.94 68.58) (xy 154.94 71.12)) (stroke (width 0) (type default)))
 (global_label "+9V"
  (shape passive) (at 154.94 71.12 270) (fields_autoplaced) (effects (font (size 1.27 1.27)) (justify right))
  (property "Intersheetrefs" "${INTERSHEET_REFS}" (at 154.94 71.12 0) (effects (font (size 1 1)) hide)))
 (symbol
  (lib_id "power:PWR_FLAG") (at 170.18 68.58 0) (unit 1) (in_bom no) (on_board no) (dnp no)
  (property "Reference" "#FLG2" (at 170.18 66.675 0) (effects (font (size 1.27 1.27)) hide))
  (property "Value" "PWR_FLAG" (at 170.18 64.77 0) (effects (font (size 1.27 1.27))))
  (property "Footprint" "" (at 170.18 68.58 0) (effects (font (size 1.27 1.27)) hide))
  (property "Datasheet" "~" (at 170.18 68.58 0) (effects (font (size 1.27 1.27)) hide)) (pin "1"))
 (wire (pts (xy 170.18 68.58) (xy 170.18 71.12)) (stroke (width 0) (type default)))
 (global_label "GND"
  (shape passive) (at 170.18 71.12 270) (fields_autoplaced) (effects (font (size 1.27 1.27)) (justify right))
  (property "Intersheetrefs" "${INTERSHEET_REFS}" (at 170.18 71.12 0) (effects (font (size 1 1)) hide)))
 (symbol
  (lib_id "power:PWR_FLAG") (at 186.69 68.58 0) (unit 1) (in_bom no) (on_board no) (dnp no)
  (property "Reference" "#FLG3" (at 186.69 66.675 0) (effects (font (size 1.27 1.27)) hide))
  (property "Value" "PWR_FLAG" (at 186.69 64.77 0) (effects (font (size 1.27 1.27))))
  (property "Footprint" "" (at 186.69 68.58 0) (effects (font (size 1.27 1.27)) hide))
  (property "Datasheet" "~" (at 186.69 68.58 0) (effects (font (size 1.27 1.27)) hide)) (pin "1"))
 (wire (pts (xy 186.69 68.58) (xy 186.69 71.12)) (stroke (width 0) (type default)))
 (global_label "+5VA"
  (shape passive) (at 186.69 71.12 270) (fields_autoplaced) (effects (font (size 1.27 1.27)) (justify right))
  (property "Intersheetrefs" "${INTERSHEET_REFS}" (at 186.69 71.12 0) (effects (font (size 1 1)) hide)))
 (symbol
  (lib_id "power:PWR_FLAG") (at 203.2 68.58 0) (unit 1) (in_bom no) (on_board no) (dnp no)
  (property "Reference" "#FLG4" (at 203.2 66.675 0) (effects (font (size 1.27 1.27)) hide))
  (property "Value" "PWR_FLAG" (at 203.2 64.77 0) (effects (font (size 1.27 1.27))))
  (property "Footprint" "" (at 203.2 68.58 0) (effects (font (size 1.27 1.27)) hide))
  (property "Datasheet" "~" (at 203.2 68.58 0) (effects (font (size 1.27 1.27)) hide)) (pin "1"))
 (wire (pts (xy 203.2 68.58) (xy 203.2 71.12)) (stroke (width 0) (type default)))
 (global_label "+9V_IN"
  (shape passive) (at 203.2 71.12 270) (fields_autoplaced) (effects (font (size 1.27 1.27)) (justify right))
  (property "Intersheetrefs" "${INTERSHEET_REFS}" (at 203.2 71.12 0) (effects (font (size 1 1)) hide)))
 (symbol
  (lib_id "power:PWR_FLAG") (at 218.44 68.58 0) (unit 1) (in_bom no) (on_board no) (dnp no)
  (property "Reference" "#FLG5" (at 218.44 66.675 0) (effects (font (size 1.27 1.27)) hide))
  (property "Value" "PWR_FLAG" (at 218.44 64.77 0) (effects (font (size 1.27 1.27))))
  (property "Footprint" "" (at 218.44 68.58 0) (effects (font (size 1.27 1.27)) hide))
  (property "Datasheet" "~" (at 218.44 68.58 0) (effects (font (size 1.27 1.27)) hide)) (pin "1"))
 (wire (pts (xy 218.44 68.58) (xy 218.44 71.12)) (stroke (width 0) (type default)))
 (global_label "+5V_MCU"
  (shape passive) (at 218.44 71.12 270) (fields_autoplaced) (effects (font (size 1.27 1.27)) (justify right))
  (property "Intersheetrefs" "${INTERSHEET_REFS}" (at 218.44 71.12 0) (effects (font (size 1 1)) hide)))
 (symbol
  (lib_id "power:PWR_FLAG") (at 234.95 68.58 0) (unit 1) (in_bom no) (on_board no) (dnp no)
  (property "Reference" "#FLG6" (at 234.95 66.675 0) (effects (font (size 1.27 1.27)) hide))
  (property "Value" "PWR_FLAG" (at 234.95 64.77 0) (effects (font (size 1.27 1.27))))
  (property "Footprint" "" (at 234.95 68.58 0) (effects (font (size 1.27 1.27)) hide))
  (property "Datasheet" "~" (at 234.95 68.58 0) (effects (font (size 1.27 1.27)) hide)) (pin "1"))
 (wire (pts (xy 234.95 68.58) (xy 234.95 71.12)) (stroke (width 0) (type default)))
 (global_label "+3V3_MCU"
  (shape passive) (at 234.95 71.12 270) (fields_autoplaced) (effects (font (size 1.27 1.27)) (justify right))
  (property "Intersheetrefs" "${INTERSHEET_REFS}" (at 234.95 71.12 0) (effects (font (size 1 1)) hide)))
 (text "J1 (9V_DC_IN): Wire to a 2.1 mm DC jack: sleeve -> pin 1 (+9V), centre pin -> pin 2 (GND). Pedal standard = centre negative.\nD1 (SS34): Reverse polarity protection: blocks current if the adapter is wrong\nC1 (100uF 25V): Bulk supply reservoir\nC2, C5 (100nF): Ceramic capacitor\nU1 (L78M05): 9 V -> 5 V regulator, 500 mA\nC3 (1uF): Regulator input cap\nC4 (10uF): Regulator output cap\nD2 (SS14): Feeds the Black Pill 5V pin. Stops USB power flowing back into our 5 V rail\nU2 (AP2112K-3.3): 5 V -> 3.3 V clean supply for the audio converters\nC6 (1uF): Ceramic capacitor\nC7 (10uF): Ceramic capacitor\nFB1 (600R@100MHz): Ferrite bead: keeps digital noise off the ADC's analog 5 V\nR1 (10k): Bias divider top\nR2 (10k): Bias divider bottom\nC8 (47uF 25V): Makes VBIAS a quiet 'AC ground' at half supply" (at 12 102.4 0) (effects (font (size 1.27 1.27)) (justify left top)))
 (sheet_instances (path ""
   (page "2"))))
